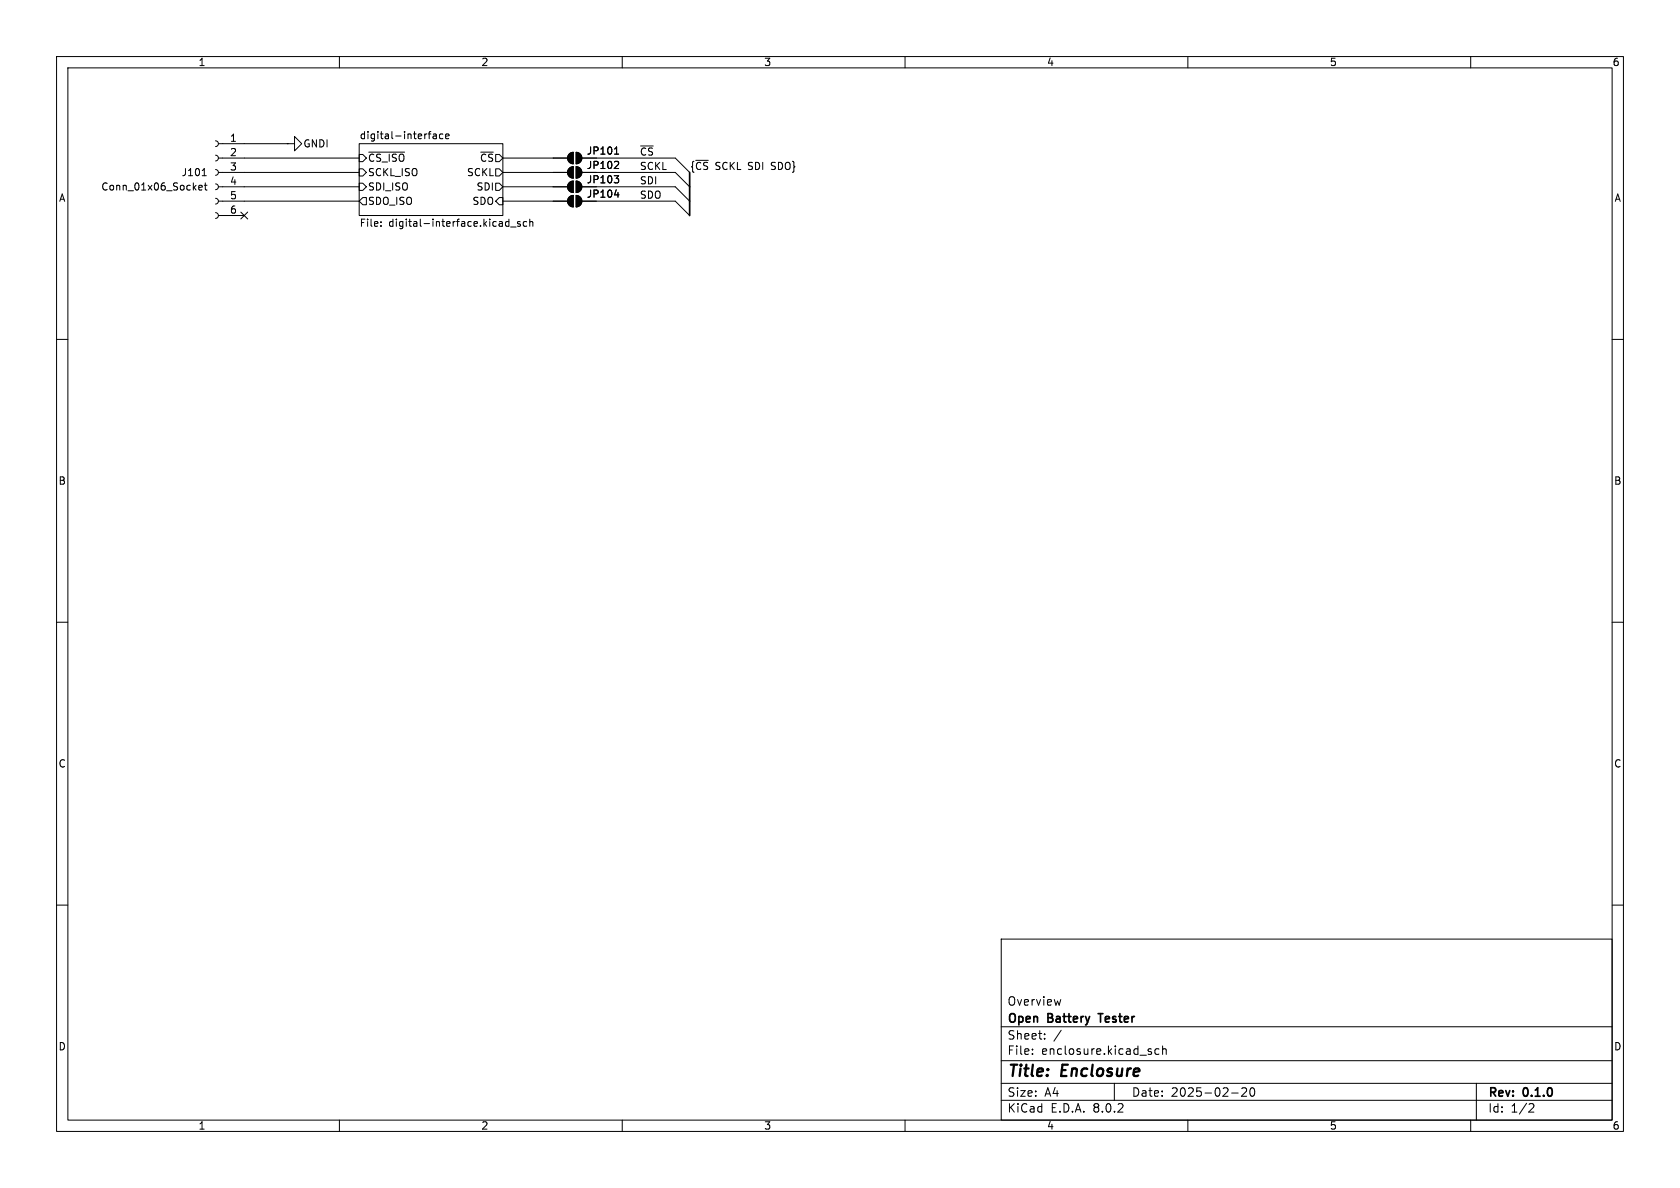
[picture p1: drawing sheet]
(kicad_sch
 (version 20231120)
 (generator "eeschema")
 (generator_version "8.0")
 (paper "A4")
 (title_block
  (title "Enclosure")
  (date "2025-02-20")
  (rev "0.1.0")
  (company "Open Battery Tester")
  (comment 1 "Overview"))
 (lib_symbols
  (symbol "enclosure:Conn_01x06_Socket"
   (pin_names
    (offset 1.016) hide) (exclude_from_sim no) (in_bom yes) (on_board yes)
   (property "Reference" "J" (at 0 7.62 0) (effects (font (size 1.27 1.27))))
   (property "Value" "Conn_01x06_Socket" (at 0 -10.16 0) (effects (font (size 1.27 1.27))))
   (property "Footprint" "" (at 0 0 0) (effects (font (size 1.27 1.27)) (hide yes)))
   (property "Datasheet" "~" (at 0 0 0) (effects (font (size 1.27 1.27)) (hide yes)))
   (property "Description" "Generic connector, single row, 01x06, script generated" (at 0 0 0) (effects (font (size 1.27 1.27)) (hide yes)))
   (property "ki_locked" "" (at 0 0 0) (effects (font (size 1.27 1.27))))
   (symbol "Conn_01x06_Socket_1_1"
    (arc (start 0 -7.112) (mid -0.5058 -7.62) (end 0 -8.128) (stroke (width 0.1524) (type default)) (fill (type none)))
    (arc (start 0 -4.572) (mid -0.5058 -5.08) (end 0 -5.588) (stroke (width 0.1524) (type default)) (fill (type none)))
    (arc (start 0 -2.032) (mid -0.5058 -2.54) (end 0 -3.048) (stroke (width 0.1524) (type default)) (fill (type none)))
    (polyline (pts (xy -1.27 -7.62) (xy -0.508 -7.62)) (stroke (width 0.1524) (type default)) (fill (type none)))
    (polyline (pts (xy -1.27 -5.08) (xy -0.508 -5.08)) (stroke (width 0.1524) (type default)) (fill (type none)))
    (polyline (pts (xy -1.27 -2.54) (xy -0.508 -2.54)) (stroke (width 0.1524) (type default)) (fill (type none)))
    (polyline (pts (xy -1.27 0) (xy -0.508 0)) (stroke (width 0.1524) (type default)) (fill (type none)))
    (polyline (pts (xy -1.27 2.54) (xy -0.508 2.54)) (stroke (width 0.1524) (type default)) (fill (type none)))
    (polyline (pts (xy -1.27 5.08) (xy -0.508 5.08)) (stroke (width 0.1524) (type default)) (fill (type none)))
    (arc (start 0 0.508) (mid -0.5058 0) (end 0 -0.508) (stroke (width 0.1524) (type default)) (fill (type none)))
    (arc (start 0 3.048) (mid -0.5058 2.54) (end 0 2.032) (stroke (width 0.1524) (type default)) (fill (type none)))
    (arc (start 0 5.588) (mid -0.5058 5.08) (end 0 4.572) (stroke (width 0.1524) (type default)) (fill (type none)))
    (pin passive line (at -5.08 5.08 0) (length 3.81) (name "Pin_1" (effects (font (size 1.27 1.27)))) (number "1" (effects (font (size 1.27 1.27)))))
    (pin passive line (at -5.08 2.54 0) (length 3.81) (name "Pin_2" (effects (font (size 1.27 1.27)))) (number "2" (effects (font (size 1.27 1.27)))))
    (pin passive line (at -5.08 0 0) (length 3.81) (name "Pin_3" (effects (font (size 1.27 1.27)))) (number "3" (effects (font (size 1.27 1.27)))))
    (pin passive line (at -5.08 -2.54 0) (length 3.81) (name "Pin_4" (effects (font (size 1.27 1.27)))) (number "4" (effects (font (size 1.27 1.27)))))
    (pin passive line (at -5.08 -5.08 0) (length 3.81) (name "Pin_5" (effects (font (size 1.27 1.27)))) (number "5" (effects (font (size 1.27 1.27)))))
    (pin passive line (at -5.08 -7.62 0) (length 3.81) (name "Pin_6" (effects (font (size 1.27 1.27)))) (number "6" (effects (font (size 1.27 1.27)))))))
  (symbol "enclosure:GNDI"
   (power)
   (pin_numbers hide)
   (pin_names
    (offset 0) hide) (exclude_from_sim no) (in_bom yes) (on_board yes)
   (property "Reference" "#PWR" (at 0 -6.35 0) (effects (font (size 1.27 1.27)) (hide yes)))
   (property "Value" "GNDI" (at 0 -3.81 0) (effects (font (size 1.27 1.27))))
   (property "Footprint" "" (at 0 0 0) (effects (font (size 1.27 1.27)) (hide yes)))
   (property "Datasheet" "" (at 0 0 0) (effects (font (size 1.27 1.27)) (hide yes)))
   (property "Description" "Power symbol creates a global label with name \"GNDI\" , ground" (at 0 0 0) (effects (font (size 1.27 1.27)) (hide yes)))
   (symbol "GNDI_0_1"
    (polyline (pts (xy 0 0) (xy 0 -1.27) (xy 1.27 -1.27) (xy 0 -2.54) (xy -1.27 -1.27) (xy 0 -1.27)) (stroke (width 0) (type default)) (fill (type none))))
   (symbol "GNDI_1_1"
    (pin power_in line (at 0 0 270) (length 0) (name "~" (effects (font (size 1.27 1.27)))) (number "1" (effects (font (size 1.27 1.27)))))))
  (symbol "enclosure:SolderJumper_2_Open"
   (pin_numbers hide)
   (pin_names
    (offset 0) hide) (exclude_from_sim yes) (in_bom no) (on_board yes)
   (property "Reference" "JP" (at 0 2.032 0) (effects (font (size 1.27 1.27))))
   (property "Value" "SolderJumper_2_Open" (at 0 -2.54 0) (effects (font (size 1.27 1.27))))
   (property "Footprint" "" (at 0 0 0) (effects (font (size 1.27 1.27)) (hide yes)))
   (property "Datasheet" "~" (at 0 0 0) (effects (font (size 1.27 1.27)) (hide yes)))
   (property "Description" "Solder Jumper, 2-pole, open" (at 0 0 0) (effects (font (size 1.27 1.27)) (hide yes)))
   (symbol "SolderJumper_2_Open_0_1"
    (arc (start -0.254 1.016) (mid -1.2656 0) (end -0.254 -1.016) (stroke (width 0) (type default)) (fill (type none)))
    (arc (start -0.254 1.016) (mid -1.2656 0) (end -0.254 -1.016) (stroke (width 0) (type default)) (fill (type outline)))
    (polyline (pts (xy -0.254 1.016) (xy -0.254 -1.016)) (stroke (width 0) (type default)) (fill (type none)))
    (polyline (pts (xy 0.254 1.016) (xy 0.254 -1.016)) (stroke (width 0) (type default)) (fill (type none)))
    (arc (start 0.254 -1.016) (mid 1.2656 0) (end 0.254 1.016) (stroke (width 0) (type default)) (fill (type none)))
    (arc (start 0.254 -1.016) (mid 1.2656 0) (end 0.254 1.016) (stroke (width 0) (type default)) (fill (type outline))))
   (symbol "SolderJumper_2_Open_1_1"
    (pin passive line (at -3.81 0 0) (length 2.54) (name "A" (effects (font (size 1.27 1.27)))) (number "1" (effects (font (size 1.27 1.27)))))
    (pin passive line (at 3.81 0 180) (length 2.54) (name "B" (effects (font (size 1.27 1.27)))) (number "2" (effects (font (size 1.27 1.27))))))))
 (no_connect
  (at 43.18 38.1))
 (bus_entry
  (at 119.38 27.94)
  (size 2.54 2.54)
  (stroke (width 0) (type default)))
 (bus_entry
  (at 119.38 30.48)
  (size 2.54 2.54)
  (stroke (width 0) (type default)))
 (bus_entry
  (at 119.38 33.02)
  (size 2.54 2.54)
  (stroke (width 0) (type default)))
 (bus_entry
  (at 119.38 35.56)
  (size 2.54 2.54)
  (stroke (width 0) (type default)))
 (wire
  (pts (xy 88.9 33.02) (xy 97.79 33.02))
  (stroke (width 0) (type default)))
 (bus
  (pts (xy 121.92 33.02) (xy 121.92 35.56))
  (stroke (width 0) (type default)))
 (wire
  (pts (xy 105.41 35.56) (xy 119.38 35.56))
  (stroke (width 0) (type default)))
 (wire
  (pts (xy 105.41 27.94) (xy 119.38 27.94))
  (stroke (width 0) (type default)))
 (wire
  (pts (xy 105.41 30.48) (xy 119.38 30.48))
  (stroke (width 0) (type default)))
 (wire
  (pts (xy 88.9 27.94) (xy 97.79 27.94))
  (stroke (width 0) (type default)))
 (bus
  (pts (xy 121.92 35.56) (xy 121.92 38.1))
  (stroke (width 0) (type default)))
 (wire
  (pts (xy 43.18 27.94) (xy 63.5 27.94))
  (stroke (width 0) (type default)))
 (wire
  (pts (xy 88.9 35.56) (xy 97.79 35.56))
  (stroke (width 0) (type default)))
 (bus
  (pts (xy 121.92 30.48) (xy 121.92 33.02))
  (stroke (width 0) (type default)))
 (wire
  (pts (xy 43.18 30.48) (xy 63.5 30.48))
  (stroke (width 0) (type default)))
 (wire
  (pts (xy 105.41 33.02) (xy 119.38 33.02))
  (stroke (width 0) (type default)))
 (wire
  (pts (xy 43.18 25.4) (xy 50.8 25.4))
  (stroke (width 0) (type default)))
 (wire
  (pts (xy 43.18 33.02) (xy 63.5 33.02))
  (stroke (width 0) (type default)))
 (wire
  (pts (xy 88.9 30.48) (xy 97.79 30.48))
  (stroke (width 0) (type default)))
 (wire
  (pts (xy 43.18 35.56) (xy 63.5 35.56))
  (stroke (width 0) (type default)))
 (label "SCKL"
  (at 113.03 30.48 0)
  (fields_autoplaced yes)
  (effects (font (size 1.27 1.27)) (justify left bottom)))
 (label "SDO"
  (at 113.03 35.56 0)
  (fields_autoplaced yes)
  (effects (font (size 1.27 1.27)) (justify left bottom)))
 (label "~{CS}"
  (at 113.03 27.94 0)
  (fields_autoplaced yes)
  (effects (font (size 1.27 1.27)) (justify left bottom)))
 (label "{~{CS} SCKL SDI SDO}"
  (at 121.92 30.48 0)
  (fields_autoplaced yes)
  (effects (font (size 1.27 1.27)) (justify left bottom)))
 (label "SDI"
  (at 113.03 33.02 0)
  (fields_autoplaced yes)
  (effects (font (size 1.27 1.27)) (justify left bottom)))
 (symbol
  (lib_id "enclosure:SolderJumper_2_Open")
  (at 101.6 30.48 0)
  (unit 1)
  (exclude_from_sim yes)
  (in_bom no)
  (on_board yes)
  (dnp no)
  (property "Reference" "JP102" (at 106.68 29.21 0) (effects (font (size 1.27 1.27))))
  (property "Value" "SolderJumper_2_Open" (at 76.2 17.78 0) (effects (font (size 1.27 1.27)) (hide yes)))
  (property "Footprint" "pss:SolderJumper-2_P1.3mm_Open_RoundedPad1.0x1.5mm" (at 101.6 30.48 0) (effects (font (size 1.27 1.27)) (hide yes)))
  (property "Datasheet" "~" (at 101.6 30.48 0) (effects (font (size 1.27 1.27)) (hide yes)))
  (property "Description" "Solder Jumper, 2-pole, open" (at 101.6 30.48 0) (effects (font (size 1.27 1.27)) (hide yes)))
  (pin "1")
  (pin "2"))
 (symbol
  (lib_id "enclosure:Conn_01x06_Socket")
  (at 38.1 30.48 0)
  (mirror y)
  (unit 1)
  (exclude_from_sim no)
  (in_bom yes)
  (on_board yes)
  (dnp no)
  (property "Reference" "J101" (at 36.83 30.4799 0) (effects (font (size 1.27 1.27)) (justify left)))
  (property "Value" "Conn_01x06_Socket" (at 36.83 33.0199 0) (effects (font (size 1.27 1.27)) (justify left)))
  (property "Footprint" "pss:PhoenixContact_TDPT_2,5_6-SP-5,08_1x06_P5.08mm_Horizontal" (at 38.1 30.48 0) (effects (font (size 1.27 1.27)) (hide yes)))
  (property "Datasheet" "./datasheet/1017503_00_en_01.pdf" (at 38.1 30.48 0) (effects (font (size 1.27 1.27)) (hide yes)))
  (property "Description" "Generic connector, single row, 01x06, script generated" (at 38.1 30.48 0) (effects (font (size 1.27 1.27)) (hide yes)))
  (property "MPN" "1017507" (at 38.1 30.48 0) (effects (font (size 1.27 1.27)) (hide yes)))
  (property "VPN" "651-1017507" (at 38.1 30.48 0) (effects (font (size 1.27 1.27)) (hide yes)))
  (pin "2")
  (pin "3")
  (pin "1")
  (pin "5")
  (pin "6")
  (pin "4"))
 (symbol
  (lib_id "enclosure:SolderJumper_2_Open")
  (at 101.6 35.56 0)
  (unit 1)
  (exclude_from_sim yes)
  (in_bom no)
  (on_board yes)
  (dnp no)
  (property "Reference" "JP104" (at 106.68 34.29 0) (effects (font (size 1.27 1.27))))
  (property "Value" "SolderJumper_2_Open" (at 76.2 22.86 0) (effects (font (size 1.27 1.27)) (hide yes)))
  (property "Footprint" "pss:SolderJumper-2_P1.3mm_Open_RoundedPad1.0x1.5mm" (at 101.6 35.56 0) (effects (font (size 1.27 1.27)) (hide yes)))
  (property "Datasheet" "~" (at 101.6 35.56 0) (effects (font (size 1.27 1.27)) (hide yes)))
  (property "Description" "Solder Jumper, 2-pole, open" (at 101.6 35.56 0) (effects (font (size 1.27 1.27)) (hide yes)))
  (pin "1")
  (pin "2"))
 (symbol
  (lib_id "enclosure:SolderJumper_2_Open")
  (at 101.6 27.94 0)
  (unit 1)
  (exclude_from_sim yes)
  (in_bom no)
  (on_board yes)
  (dnp no)
  (property "Reference" "JP101" (at 106.68 26.67 0) (effects (font (size 1.27 1.27))))
  (property "Value" "SolderJumper_2_Open" (at 76.2 15.24 0) (effects (font (size 1.27 1.27)) (hide yes)))
  (property "Footprint" "pss:SolderJumper-2_P1.3mm_Open_RoundedPad1.0x1.5mm" (at 101.6 27.94 0) (effects (font (size 1.27 1.27)) (hide yes)))
  (property "Datasheet" "~" (at 101.6 27.94 0) (effects (font (size 1.27 1.27)) (hide yes)))
  (property "Description" "Solder Jumper, 2-pole, open" (at 101.6 27.94 0) (effects (font (size 1.27 1.27)) (hide yes)))
  (pin "1")
  (pin "2"))
 (symbol
  (lib_id "enclosure:GNDI")
  (at 50.8 25.4 90)
  (unit 1)
  (exclude_from_sim no)
  (in_bom yes)
  (on_board yes)
  (dnp no)
  (property "Reference" "#PWR0101" (at 57.15 25.4 0) (effects (font (size 1.27 1.27)) (hide yes)))
  (property "Value" "GNDI" (at 55.88 25.4 90) (effects (font (size 1.27 1.27))))
  (property "Footprint" "" (at 50.8 25.4 0) (effects (font (size 1.27 1.27)) (hide yes)))
  (property "Datasheet" "" (at 50.8 25.4 0) (effects (font (size 1.27 1.27)) (hide yes)))
  (property "Description" "Power symbol creates a global label with name \"GNDI\" , ground" (at 50.8 25.4 0) (effects (font (size 1.27 1.27)) (hide yes)))
  (pin "1"))
 (symbol
  (lib_id "enclosure:SolderJumper_2_Open")
  (at 101.6 33.02 0)
  (unit 1)
  (exclude_from_sim yes)
  (in_bom no)
  (on_board yes)
  (dnp no)
  (property "Reference" "JP103" (at 106.68 31.75 0) (effects (font (size 1.27 1.27))))
  (property "Value" "SolderJumper_2_Open" (at 76.2 20.32 0) (effects (font (size 1.27 1.27)) (hide yes)))
  (property "Footprint" "pss:SolderJumper-2_P1.3mm_Open_RoundedPad1.0x1.5mm" (at 101.6 33.02 0) (effects (font (size 1.27 1.27)) (hide yes)))
  (property "Datasheet" "~" (at 101.6 33.02 0) (effects (font (size 1.27 1.27)) (hide yes)))
  (property "Description" "Solder Jumper, 2-pole, open" (at 101.6 33.02 0) (effects (font (size 1.27 1.27)) (hide yes)))
  (pin "1")
  (pin "2"))
 (sheet
  (at 63.5 25.4)
  (size 25.4 12.7)
  (fields_autoplaced yes)
  (stroke (width 0.1524) (type solid))
  (fill (color 0 0 0 0.0000))
  (property "Sheetname" "digital-interface" (at 63.5 24.6884 0) (effects (font (size 1.27 1.27)) (justify left bottom)))
  (property "Sheetfile" "digital-interface.kicad_sch" (at 63.5 38.6846 0) (effects (font (size 1.27 1.27)) (justify left top)))
  (pin "SDO_ISO" output (at 63.5 35.56 180) (effects (font (size 1.27 1.27)) (justify left)))
  (pin "SCKL_ISO" input (at 63.5 30.48 180) (effects (font (size 1.27 1.27)) (justify left)))
  (pin "~{CS_ISO}" input (at 63.5 27.94 180) (effects (font (size 1.27 1.27)) (justify left)))
  (pin "SDI_ISO" input (at 63.5 33.02 180) (effects (font (size 1.27 1.27)) (justify left)))
  (pin "SDO" input (at 88.9 35.56 0) (effects (font (size 1.27 1.27)) (justify right)))
  (pin "SDI" output (at 88.9 33.02 0) (effects (font (size 1.27 1.27)) (justify right)))
  (pin "~{CS}" output (at 88.9 27.94 0) (effects (font (size 1.27 1.27)) (justify right)))
  (pin "SCKL" output (at 88.9 30.48 0) (effects (font (size 1.27 1.27)) (justify right))))
 (sheet_instances
  (path ""
   (page "1"))))
